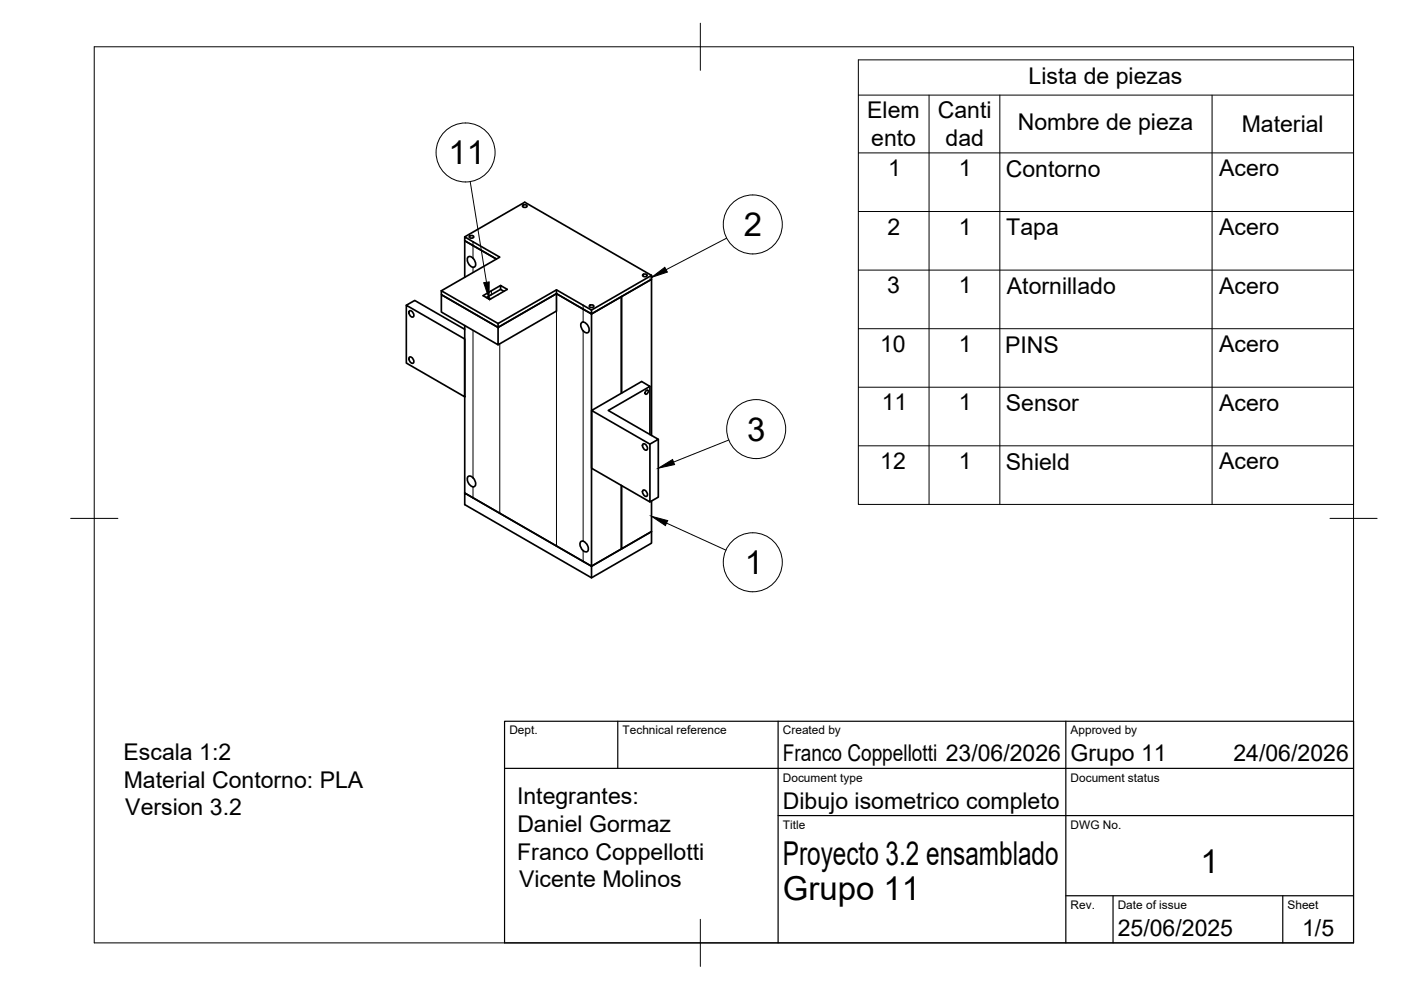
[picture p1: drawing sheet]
<svg xmlns="http://www.w3.org/2000/svg" width="297mm" height="210mm" viewBox="0 0 297 210" stroke-linecap="round" stroke-linejoin="round" font-family="sans-serif">
<!-- layer: Visible -->
<g fill="none" stroke="#000" stroke-width=".36">
<path d="M98.5 50.2l12.8-7.3 26.8 15.5M99.3 54.5a1.25 1.25 0 0 1 1.5 1.2 .64 .64 0 0 1-.2 .9 .64 .64 0 0 1-.9-.2l-.2-.3a1.42 1.42 0 0 1-.2-1.6zM99.6 50l.5-.1 .3 .4-.6 .2-.3-.2zM100.3 52.1l-1.8-1.1v-.8l7.5 4.3-12.4 7.2M105.2 54.9l-6.7-3.9v7.8M110.9 43.5l.5-.1 .3 .4-.6 .2-.3-.2zM136.4 58.2l.5-.1 .3 .4-.6 .2-.4-.2zM138.1 58.4v.8l-12.7 7.4 6.4-3.7v20.5v-20.5l6.3-3.7v33.1M138.1 58.4l-12.7 7.3M86.1 64.7l12.4 7.2v12.2l-12.4-7.1zM86.1 64.7l1.8-1 10.6 6.1M86.8 75.8a.76 .76 0 0 1 .8 .3 .76 .76 0 0 1-.1 .9l-.7-.4z"/>
<path d="M86.8 66a.76 .76 0 0 1 .8 .3 .76 .76 0 0 1-.1 .9l-.7-.4zM93.6 61.7l12 6.9 12.4-7.1 7.4 4.2v.9l-1.8-1.1M93.6 61.7v.8l12 6.9v3.7l-12-6.9v-3.7l12 6.9 12.4-7.1-12.4 7.1v-.8M103.6 63.4l.2-.1 .2 .1M106.1 60.5l-3.7 2.2 1.4 .8 3.7-2.1-1.4-.9v.9l.7 .4M106.1 61.4l-3 1.7M118 61.5v.8l5.6 3.2M123.3 68.4a1 1 0 0 1 1.4 .8 .94 .94 0 0 1-.2 1.4 1.61 1.61 0 0 1-1.2-2.2zM123.6 65.5l-5.6-3.2v3.6l-12.4 7.2M123.6 65.5l1.8 1.1v53.5l-26.9-15.6v-35.5M125.1 64.7l.4-.1 .4 .4-.6 .2-.4-.2zM125.4 87l12.4 7.2v12.2l-12.4-7.1v-12.3l10.6-6.1 1.8 1-8.8 5.1 10.6 6.1-1.8 1.1"/>
<path d="M136.3 94.2a.76 .76 0 0 1 .8 .3 .76 .76 0 0 1-.1 1l-.6-.5zM136.9 82.9l.4-.2 .2 .2-.2 .5-.4 .2-.1-.3zM137.8 81.9v10.2M139.6 93.1v12.3l-1.8 1M98.5 104.5l26.9 15.6 12.7-7.4v2.5l-12.7 7.3-26.9-15.5zM99.3 101a1.25 1.25 0 0 1 1.5 1.3 .64 .64 0 0 1-.2 .8 .64 .64 0 0 1-.9-.2l-.2-.2a1.42 1.42 0 0 1-.2-1.7zM123.2 114.8a1.44 1.44 0 0 1 1.5 1.9 .73 .73 0 0 1-.7 .3 .73 .73 0 0 1-.6-.5 1.43 1.43 0 0 1-.2-1.7zM136.3 104a.76 .76 0 0 1 .8 .3 .76 .76 0 0 1-.1 1l-.6-.5zM138.1 106.2v6.5l-6.3 3.7v-13.5v13.5l-6.4 3.7v2.4"/>
</g>
<!-- layer: Visible Narrow -->
<path d="M100.3 51.3v3.5M100.3 56.7v1.1M100.3 70v31.4M104.2 61.7v.8M106 72.9v35.9M118 65.9v49.9M123.6 64.7v3.6M123.6 70.1v44.7M100.3 103.2v2.4M123.6 116.8v2.2" fill="none" stroke="#000" stroke-width=".21"/>
<!-- layer: BORDER -->
<path d="M20 9.9h267v190h-267zM148.5 4.9v10M15 109.9h10M282 109.9h10M148.5 194.9v10" fill="none" stroke="#000" stroke-width=".21"/>
<!-- layer: TITLEBLOCK -->
<path d="M107 152.9h180v47h-180zM131 152.9v10M165 152.9v47M226 152.9v47M107 162.9h180M165 172.9h122M226 189.9h61M236 189.9v10M272 189.9v10" fill="none" stroke="#000" stroke-width=".25"/>
<!-- layer: Parts Lists -->
<path d="M182 12.7h105v94.2h-105zM182 20.2h105M182 32.4h105M197 20.2v86.7M212 20.2v86.7M257 20.2v86.7M182 44.8h105M182 57.3h105M182 69.7h105M182 82.1h105M182 94.5h105" fill="none" stroke="#000" stroke-width=".21"/>
<!-- layer: Balloons -->
<g fill="none" stroke="#000" stroke-width=".21">
<circle cx="98.7" cy="32.3" r="6.3"/>
<circle cx="159.6" cy="47.6" r="6.3"/>
<circle cx="160.3" cy="91" r="6.3"/>
<circle cx="159.6" cy="119.2" r="6.3"/>
</g>
<!-- layer: 0 -->
<path d="M102.6 59.9l1.1-.1v3.5zM138.1 58.8l2.8-2.1 .6 1zM139.6 99.3l3-1.9 .4 1.1zM138.1 109.5l3.5 .9-.5 1z" fill="#000" stroke="#000" stroke-width=".21"/>
<path d="M99.7 38.5l3.4 21.4M154.1 50.5l-12.9 6.7M154.5 93.3l-11.7 4.7M141.3 110.9l12.6 5.7" fill="none" stroke="#000" stroke-width=".21"/>
<g font-size="7">
<text x="95.1" y="34.9">11</text>
<text x="157.7" y="50.1">2</text>
<text x="158.4" y="93.4">3</text>
<text x="157.9" y="121.7">1</text>
<text x="166" y="183.4">Proyecto 3.2 ensamblado</text>
<text x="254.5" y="185.2">1</text>
<text x="166" y="190.9">Grupo 11</text>
</g>
<g font-size="4.9">
<text x="218.1" y="17.7">Lista de piezas</text>
<text x="183.9" y="25.1">Elem</text>
<text x="198.8" y="25.1">Canti</text>
<text x="215.8" y="27.6">Nombre de pieza</text>
<text x="263.3" y="28">Material</text>
<text x="184.7" y="30.9">ento</text>
<text x="200.5" y="31">dad</text>
<text x="188.3" y="37.3">1</text>
<text x="203.3" y="37.3">1</text>
<text x="213.2" y="37.5">Contorno</text>
<text x="258.5" y="37.4">Acero</text>
<text x="188.2" y="49.8">2</text>
<text x="203.3" y="49.8">1</text>
<text x="213.4" y="49.8">Tapa</text>
<text x="258.5" y="49.8">Acero</text>
<text x="188.1" y="62.2">3</text>
<text x="203.3" y="62.2">1</text>
<text x="213.5" y="62.3">Atornillado</text>
<text x="258.5" y="62.3">Acero</text>
<text x="186.6" y="74.6">10</text>
<text x="203.3" y="74.6">1</text>
<text x="213.1" y="74.8">PINS</text>
<text x="258.5" y="74.7">Acero</text>
<text x="186.9" y="87">11</text>
<text x="203.3" y="87">1</text>
<text x="213.3" y="87.2">Sensor</text>
<text x="258.5" y="87.1">Acero</text>
<text x="186.6" y="99.4">12</text>
<text x="203.3" y="99.4">1</text>
<text x="213.3" y="99.6">Shield</text>
<text x="258.5" y="99.5">Acero</text>
<text x="26.2" y="161.1">Escala 1:2</text>
<text x="166" y="161.4">Franco Coppellotti 23/06/2026</text>
<text x="227" y="161.4">Grupo 11</text>
<text x="261.5" y="161.4">24/06/2026</text>
<text x="26.2" y="167">Material Contorno: PLA</text>
<text x="26.6" y="172.8">Version 3.2</text>
<text x="109.6" y="170.5">Integrantes:</text>
<text x="166" y="171.4">Dibujo isometrico completo</text>
<text x="109.7" y="176.4">Daniel Gormaz</text>
<text x="109.7" y="182.3">Franco Coppellotti</text>
<text x="110" y="188.1">Vicente Molinos</text>
<text x="237" y="198.4">25/06/2025</text>
<text x="276.1" y="198.6">1/5</text>
</g>
<g font-size="2.5">
<text x="108" y="155.7">Dept.</text>
<text x="132" y="155.7">Technical reference</text>
<text x="166" y="155.7">Created by</text>
<text x="227" y="155.7">Approved by</text>
<text x="166" y="165.7">Document type</text>
<text x="227" y="165.7">Document status</text>
<text x="166" y="175.7">Title</text>
<text x="227" y="175.7">DWG No.</text>
<text x="227" y="192.7">Rev.</text>
<text x="237" y="192.7">Date of issue</text>
<text x="273" y="192.7">Sheet</text>
</g>
</svg>
